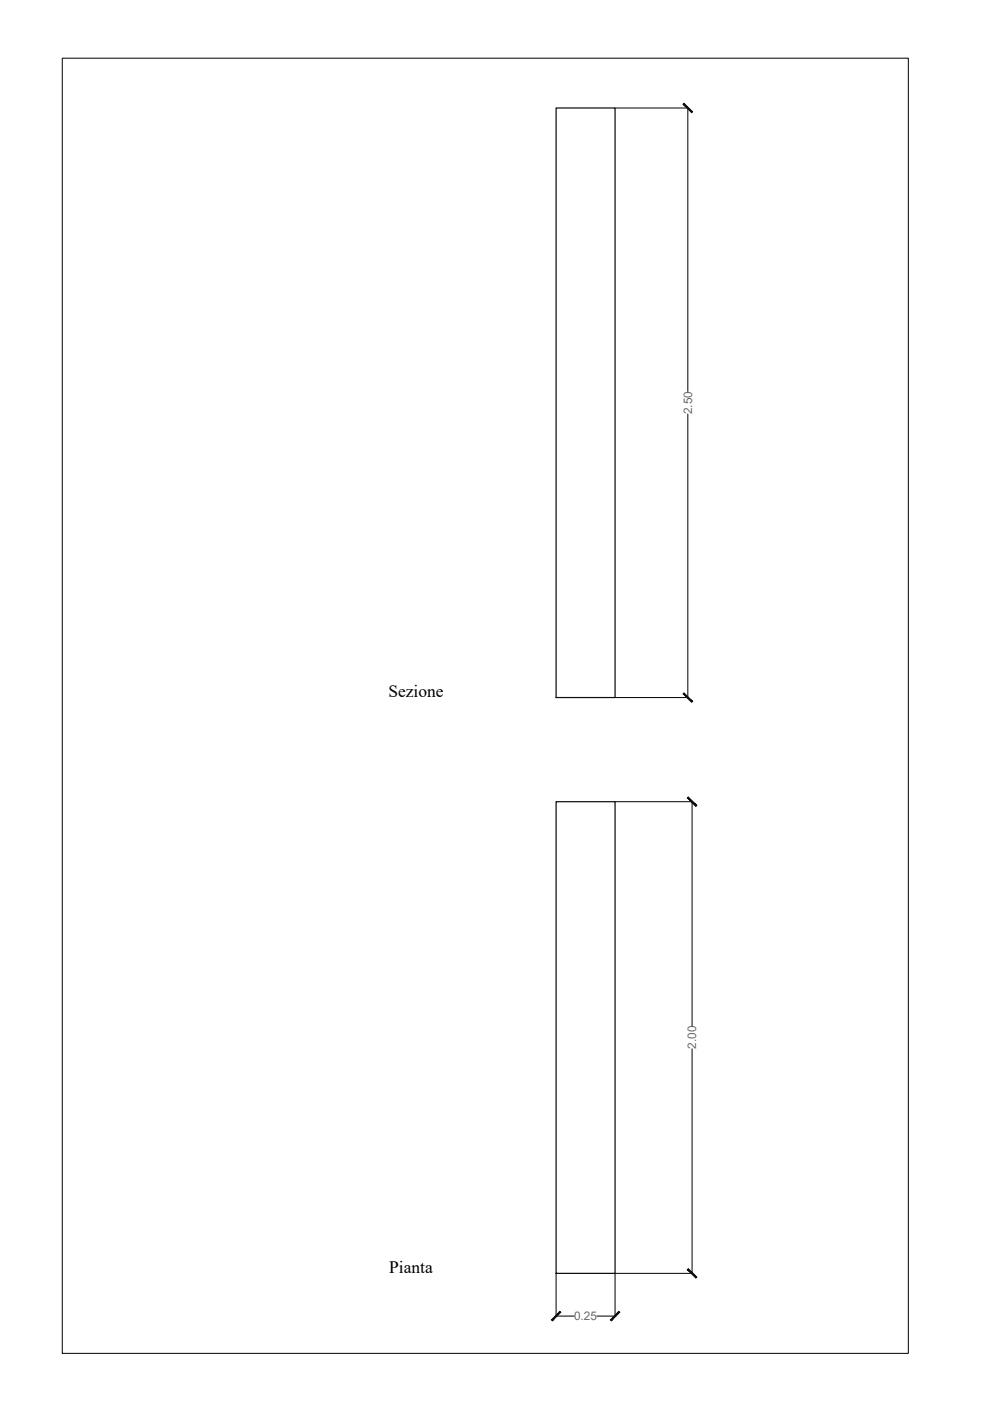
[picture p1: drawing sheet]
<svg xmlns="http://www.w3.org/2000/svg" width="420mm" height="594mm" viewBox="0 0 420 594" stroke-linecap="round" stroke-linejoin="round" font-family="sans-serif">
<!-- layer: muri -->
<path d="M235.8 45.8h25v250h-25zM235.8 340h25v200h-25z" fill="none" stroke="#000" stroke-width=".5"/>
<!-- layer: 0 -->
<g fill="none" stroke="#000" stroke-width=".42">
<path d="M26.4 24.7h358.7v549.2h-358.7zM260.8 45.8h31M291.6 45.8v120.2M291.6 175.6v120.2M260.8 295.8h31M260.8 340h32.8M293.4 340v95.2M293.4 444.8v95.2M260.8 540h32.8M235.8 540v18.3M235.8 558.1h7.7M253.1 558.1h7.7"/>
<path d="M260.8 540v18.3"/>
</g>
<g fill="#000" stroke="#000" stroke-width=".42">
<path d="M289.6 44.2l3.6 3.6 .4-.4zM290 43.8l3.6 3.6-4-3.2z"/>
<path d="M290 293.8l-.4 .4 4 3.2zM289.6 294.2l4 3.2-.4 .4z"/>
<path d="M291.4 338.3l3.6 3.7 .4-.4zM291.4 338.3l.4-.3 3.6 3.6z"/>
<path d="M291.8 538l-.4 .3 4 3.3zM291.4 538.3l4 3.3-.4 .3z"/>
<path d="M237.4 556.1l-3.2 4 3.6-3.6zM233.8 559.7l3.6-3.6-3.2 4z"/>
<path d="M258.8 559.7l.4 .4 3.2-4zM262.4 556.1l.4 .4-3.6 3.6z"/>
</g>
<g font-size="7.4">
<text x="164.7" y="295.7">Sezione</text>
<text x="165" y="539.9">Pianta</text>
</g>
<g font-size="5" fill="#696969">
<text x="293.4" y="175.6" transform="rotate(-90 293.4 175.6)">2.50</text>
<text x="295.2" y="444.8" transform="rotate(-90 295.2 444.8)">2.00</text>
<text x="243.4" y="559.8">0.25</text>
</g>
</svg>
